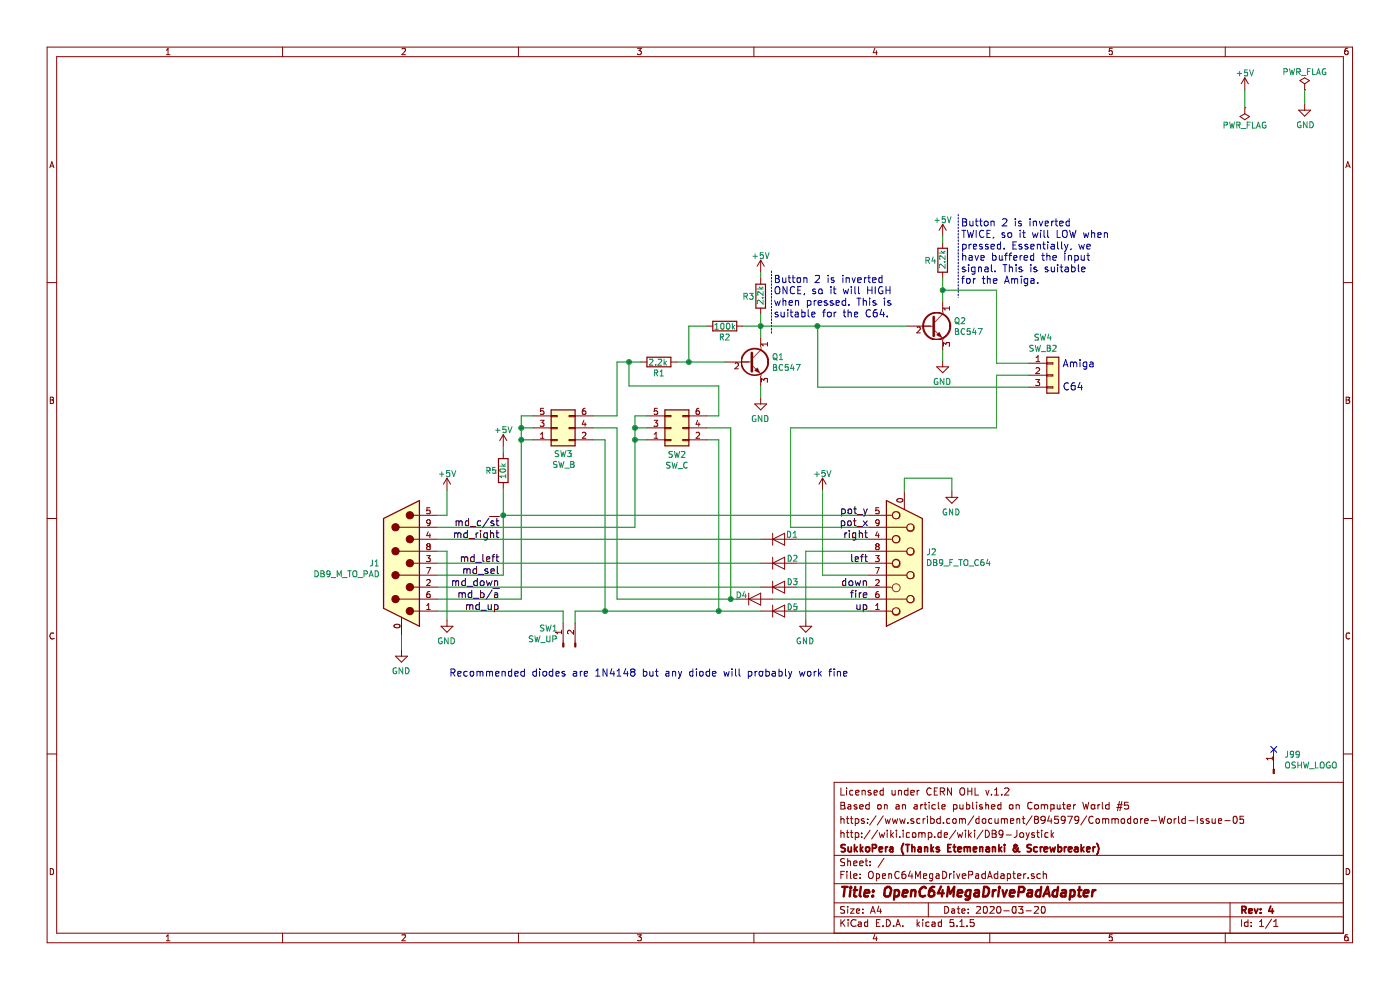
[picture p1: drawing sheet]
EESchema Schematic File Version 4
EELAYER 30 0
EELAYER END
$Descr A4 11693 8268
encoding utf-8
Sheet 1 1
Title "OpenC64MegaDrivePadAdapter"
Date "2020-03-20"
Rev "4"
Comp "SukkoPera (Thanks Etemenanki & Screwbreaker)"
Comment1 "http://wiki.icomp.de/wiki/DB9-Joystick"
Comment2 "https://www.scribd.com/document/8945979/Commodore-World-Issue-05"
Comment3 "Based on an article published on Computer World #5"
Comment4 "Licensed under CERN OHL v.1.2"
$EndDescr
$Comp
L power:+5V #PWR02
U 1 1
P 10400 750
F 0 "#PWR02" H 10400 600 50  0001 C CNN
F 1 "+5V" H 10400 890 50  0000 C CNN
F 2 "" H 10400 750 50  0001 C CNN
F 3 "" H 10400 750 50  0001 C CNN
	1    10400 750 
	1    0    0    -1  
$EndComp
$Comp
L power:PWR_FLAG #FLG03
U 1 1
P 10400 900
F 0 "#FLG03" H 10400 975 50  0001 C CNN
F 1 "PWR_FLAG" H 10400 1050 50  0000 C CNN
F 2 "" H 10400 900 50  0001 C CNN
F 3 "" H 10400 900 50  0001 C CNN
	1    10400 900 
	-1   0    0    1   
$EndComp
$Comp
L power:PWR_FLAG #FLG04
U 1 1
P 10900 750
F 0 "#FLG04" H 10900 825 50  0001 C CNN
F 1 "PWR_FLAG" H 10900 900 50  0000 C CNN
F 2 "" H 10900 750 50  0001 C CNN
F 3 "" H 10900 750 50  0001 C CNN
	1    10900 750 
	1    0    0    -1  
$EndComp
NoConn ~ 10640 6260
Wire Wire Line
	10400 750  10400 900 
Wire Wire Line
	10900 750  10900 870 
$Comp
L power:GND #PWR0102
U 1 1
P 10900 870
F 0 "#PWR0102" H 10900 620 50  0001 C CNN
F 1 "GND" H 10905 697 50  0000 C CNN
F 2 "" H 10900 870 50  0001 C CNN
F 3 "" H 10900 870 50  0001 C CNN
	1    10900 870 
	1    0    0    -1  
$EndComp
$Comp
L Connector:Conn_01x01_Male J99
U 1 1
P 10640 6460
F 0 "J99" V 10794 6372 50  0000 R CNN
F 1 "OSHW_LOGO" V 10703 6372 50  0000 R CNN
F 2 "Symbol:OSHW-Symbol_6.7x6mm_Copper" H 10640 6460 50  0001 C CNN
F 3 "~" H 10640 6460 50  0001 C CNN
	1    10640 6460
	0    -1   -1   0   
$EndComp
Wire Wire Line
	7255 4305 4205 4305
Wire Wire Line
	4205 4080 4205 4305
Connection ~ 4205 4305
Text Label 7255 4705 2    60   ~ 0
left
Text Label 7255 4505 2    60   ~ 0
right
Text Label 7255 5105 2    60   ~ 0
up
Text Label 7255 4905 2    60   ~ 0
down
Text Label 7255 4405 2    60   ~ 0
pot_x
Text Label 7255 5005 2    60   ~ 0
fire
Text Notes 7090 5660 2    60   ~ 0
Recommended diodes are 1N4148 but any diode will probably work fine
$Comp
L power:+5V #PWR01
U 1 1
P 6355 2275
F 0 "#PWR01" H 6355 2125 50  0001 C CNN
F 1 "+5V" H 6355 2415 50  0000 C CNN
F 2 "" H 6355 2275 50  0001 C CNN
F 3 "" H 6355 2275 50  0001 C CNN
	1    6355 2275
	-1   0    0    -1  
$EndComp
Wire Wire Line
	6355 5105 6005 5105
Wire Wire Line
	4705 5105 3655 5105
Wire Wire Line
	6155 5005 6105 5005
Wire Wire Line
	6355 4905 3655 4905
Wire Wire Line
	6355 4705 3655 4705
Wire Wire Line
	6355 4505 3655 4505
Wire Wire Line
	5305 4405 3655 4405
Wire Wire Line
	5305 3475 5305 3575
Wire Wire Line
	5305 3675 5405 3675
Wire Wire Line
	5405 3575 5305 3575
Connection ~ 5305 3675
Wire Wire Line
	5405 3475 5305 3475
Connection ~ 5305 3575
Wire Wire Line
	5905 3675 6005 3675
Wire Wire Line
	6005 3675 6005 5105
Connection ~ 6005 5105
Wire Wire Line
	5905 3575 6105 3575
Wire Wire Line
	6105 3575 6105 5005
Connection ~ 6105 5005
Wire Wire Line
	6005 3225 6005 3475
Wire Wire Line
	6005 3475 5905 3475
Wire Wire Line
	6355 2625 6355 2725
Wire Wire Line
	4955 3575 5155 3575
Wire Wire Line
	5155 3575 5155 5005
Wire Wire Line
	4955 3675 5055 3675
Wire Wire Line
	5055 3675 5055 5105
Connection ~ 5055 5105
Wire Wire Line
	4355 3475 4355 3575
Wire Wire Line
	4355 5005 3655 5005
Wire Wire Line
	4455 3675 4355 3675
Wire Wire Line
	4355 3575 4455 3575
Connection ~ 4355 3675
Wire Wire Line
	4355 3475 4455 3475
Connection ~ 4355 3575
Wire Wire Line
	6355 2275 6355 2325
Wire Wire Line
	6055 3025 5755 3025
Wire Wire Line
	5355 3025 5255 3025
Wire Wire Line
	5155 3025 5155 3475
Wire Wire Line
	5155 3475 4955 3475
Connection ~ 6355 2725
Wire Wire Line
	6830 2725 6355 2725
Wire Wire Line
	5255 3225 6005 3225
Connection ~ 5255 3025
Wire Wire Line
	4805 5105 4805 5205
Wire Wire Line
	4705 5105 4705 5205
Wire Wire Line
	5905 2725 5755 2725
Wire Wire Line
	5755 2725 5755 3025
Connection ~ 5755 3025
Text Label 7255 4305 2    60   ~ 0
pot_y
Wire Wire Line
	5305 3675 5305 4405
Wire Wire Line
	5305 3575 5305 3675
Wire Wire Line
	6005 5105 5055 5105
Wire Wire Line
	6105 5005 5155 5005
Wire Wire Line
	5055 5105 4805 5105
Wire Wire Line
	4355 3675 4355 5005
Wire Wire Line
	4355 3575 4355 3675
Wire Wire Line
	6355 2725 6355 2825
Wire Wire Line
	6355 2725 6205 2725
Wire Wire Line
	5255 3025 5155 3025
Wire Wire Line
	5255 3025 5255 3225
Wire Wire Line
	5755 3025 5655 3025
$Comp
L power:+5V #PWR03
U 1 1
P 4205 3730
F 0 "#PWR03" H 4205 3580 50  0001 C CNN
F 1 "+5V" H 4205 3870 50  0000 C CNN
F 2 "" H 4205 3730 50  0001 C CNN
F 3 "" H 4205 3730 50  0001 C CNN
	1    4205 3730
	-1   0    0    -1  
$EndComp
Wire Wire Line
	4205 3730 4205 3780
Wire Wire Line
	4205 4805 4205 4305
Wire Wire Line
	4205 4805 3655 4805
$Comp
L power:+5V #PWR0101
U 1 1
P 6870 4095
F 0 "#PWR0101" H 6870 3945 50  0001 C CNN
F 1 "+5V" H 6870 4235 50  0000 C CNN
F 2 "" H 6870 4095 50  0001 C CNN
F 3 "" H 6870 4095 50  0001 C CNN
	1    6870 4095
	-1   0    0    -1  
$EndComp
Wire Wire Line
	6870 4095 6870 4805
$Comp
L power:GND #PWR0103
U 1 1
P 6730 5180
F 0 "#PWR0103" H 6730 4930 50  0001 C CNN
F 1 "GND" H 6735 5007 50  0000 C CNN
F 2 "" H 6730 5180 50  0001 C CNN
F 3 "" H 6730 5180 50  0001 C CNN
	1    6730 5180
	-1   0    0    -1  
$EndComp
Wire Wire Line
	6730 5180 6730 4605
$Comp
L power:+5V #PWR0104
U 1 1
P 7875 1975
F 0 "#PWR0104" H 7875 1825 50  0001 C CNN
F 1 "+5V" H 7875 2115 50  0000 C CNN
F 2 "" H 7875 1975 50  0001 C CNN
F 3 "" H 7875 1975 50  0001 C CNN
	1    7875 1975
	-1   0    0    -1  
$EndComp
Wire Wire Line
	7875 2325 7875 2425
Wire Wire Line
	7875 1975 7875 2025
Connection ~ 7875 2425
Wire Wire Line
	7875 2425 7875 2525
Connection ~ 6830 2725
Wire Wire Line
	7575 2725 6830 2725
Wire Wire Line
	8325 3035 8325 2425
Wire Wire Line
	8595 3035 8325 3035
Wire Wire Line
	8325 2425 7875 2425
Wire Wire Line
	8325 3135 8325 3575
Wire Wire Line
	8325 3575 6605 3575
Wire Wire Line
	8595 3135 8325 3135
Wire Wire Line
	6605 3575 6605 4405
Wire Wire Line
	6830 2725 6830 3235
Wire Wire Line
	8595 3235 6830 3235
Text Notes 8875 3270 0    60   ~ 0
Amiga\n\nC64
Wire Wire Line
	3735 4605 3655 4605
$Comp
L power:GND #PWR0107
U 1 1
P 3735 5180
F 0 "#PWR0107" H 3735 4930 50  0001 C CNN
F 1 "GND" H 3740 5007 50  0000 C CNN
F 2 "" H 3735 5180 50  0001 C CNN
F 3 "" H 3735 5180 50  0001 C CNN
	1    3735 5180
	-1   0    0    -1  
$EndComp
Wire Wire Line
	3735 4605 3735 5180
Wire Wire Line
	3735 4095 3735 4305
$Comp
L power:+5V #PWR0106
U 1 1
P 3735 4095
F 0 "#PWR0106" H 3735 3945 50  0001 C CNN
F 1 "+5V" H 3735 4235 50  0000 C CNN
F 2 "" H 3735 4095 50  0001 C CNN
F 3 "" H 3735 4095 50  0001 C CNN
	1    3735 4095
	-1   0    0    -1  
$EndComp
Wire Wire Line
	3735 4305 3655 4305
Text Label 4175 4805 2    60   ~ 0
md_sel
Text Label 4175 4905 2    60   ~ 0
md_down
Text Label 4175 5005 2    60   ~ 0
md_b/~a
Text Label 4175 5105 2    60   ~ 0
md_up
Text Label 4175 4705 2    60   ~ 0
md_left
Text Label 4175 4505 2    60   ~ 0
md_right
Text Label 4175 4405 2    60   ~ 0
md_c/~st
$Comp
L power:GND #PWR0108
U 1 1
P 7875 3015
F 0 "#PWR0108" H 7875 2765 50  0001 C CNN
F 1 "GND" H 7880 2842 50  0000 C CNN
F 2 "" H 7875 3015 50  0001 C CNN
F 3 "" H 7875 3015 50  0001 C CNN
	1    7875 3015
	-1   0    0    -1  
$EndComp
Wire Wire Line
	7875 2925 7875 3015
$Comp
L power:GND #PWR0105
U 1 1
P 6355 3325
F 0 "#PWR0105" H 6355 3075 50  0001 C CNN
F 1 "GND" H 6360 3152 50  0000 C CNN
F 2 "" H 6355 3325 50  0001 C CNN
F 3 "" H 6355 3325 50  0001 C CNN
	1    6355 3325
	-1   0    0    -1  
$EndComp
Wire Wire Line
	6355 3225 6355 3325
Text Notes 6460 2660 0    60   ~ 0
Button 2 is inverted\nONCE, so it will HIGH\nwhen pressed. This is\nsuitable for the C64.
Wire Notes Line
	6445 2265 6445 2785
Text Notes 8025 2380 0    60   ~ 0
Button 2 is inverted\nTWICE, so it will LOW when\npressed. Essentially, we\nhave buffered the input\nsignal. This is suitable\nfor the Amiga.
Wire Notes Line
	8005 1790 8005 2485
$Comp
L Transistor_BJT:BC547 Q2
U 1 1
P 7775 2725
F 0 "Q2" H 7966 2771 50  0000 L CNN
F 1 "BC547" H 7966 2680 50  0000 L CNN
F 2 "Package_TO_SOT_THT:TO-92_HandSolder" H 7975 2650 50  0001 L CIN
F 3 "http://www.fairchildsemi.com/ds/BC/BC547.pdf" H 7775 2725 50  0001 L CNN
	1    7775 2725
	1    0    0    -1  
$EndComp
$Comp
L Transistor_BJT:BC547 Q1
U 1 1
P 6255 3025
F 0 "Q1" H 6446 3071 50  0000 L CNN
F 1 "BC547" H 6446 2980 50  0000 L CNN
F 2 "Package_TO_SOT_THT:TO-92_HandSolder" H 6455 2950 50  0001 L CIN
F 3 "http://www.fairchildsemi.com/ds/BC/BC547.pdf" H 6255 3025 50  0001 L CNN
	1    6255 3025
	1    0    0    -1  
$EndComp
$Comp
L Device:R R4
U 1 1
P 7875 2175
F 0 "R4" H 7925 2175 50  0000 L CNN
F 1 "2.2k" V 7875 2100 50  0000 L CNN
F 2 "Resistor_THT:R_Axial_DIN0204_L3.6mm_D1.6mm_P7.62mm_Horizontal" V 7805 2175 50  0001 C CNN
F 3 "~" H 7875 2175 50  0001 C CNN
	1    7875 2175
	-1   0    0    -1  
$EndComp
$Comp
L Device:R R3
U 1 1
P 6355 2475
F 0 "R3" H 6405 2475 50  0000 L CNN
F 1 "2.2k" V 6355 2400 50  0000 L CNN
F 2 "Resistor_THT:R_Axial_DIN0204_L3.6mm_D1.6mm_P7.62mm_Horizontal" V 6285 2475 50  0001 C CNN
F 3 "~" H 6355 2475 50  0001 C CNN
	1    6355 2475
	-1   0    0    -1  
$EndComp
$Comp
L Device:R R1
U 1 1
P 5505 3025
F 0 "R1" V 5595 2975 50  0000 L CNN
F 1 "2.2k" V 5505 2950 50  0000 L CNN
F 2 "Resistor_THT:R_Axial_DIN0204_L3.6mm_D1.6mm_P7.62mm_Horizontal" V 5435 3025 50  0001 C CNN
F 3 "~" H 5505 3025 50  0001 C CNN
	1    5505 3025
	0    -1   1    0   
$EndComp
$Comp
L Device:R R2
U 1 1
P 6055 2725
F 0 "R2" V 6145 2675 50  0000 L CNN
F 1 "100k" V 6055 2630 50  0000 L CNN
F 2 "Resistor_THT:R_Axial_DIN0204_L3.6mm_D1.6mm_P7.62mm_Horizontal" V 5985 2725 50  0001 C CNN
F 3 "~" H 6055 2725 50  0001 C CNN
	1    6055 2725
	0    -1   1    0   
$EndComp
$Comp
L Device:R R5
U 1 1
P 4205 3930
F 0 "R5" H 4255 3930 50  0000 L CNN
F 1 "10k" V 4205 3855 50  0000 L CNN
F 2 "Resistor_THT:R_Axial_DIN0204_L3.6mm_D1.6mm_P7.62mm_Horizontal" V 4135 3930 50  0001 C CNN
F 3 "~" H 4205 3930 50  0001 C CNN
	1    4205 3930
	-1   0    0    -1  
$EndComp
$Comp
L Device:D D1
U 1 1
P 6505 4505
F 0 "D1" H 6615 4470 50  0000 C CNN
F 1 "1n4148" H 6505 4380 50  0001 C CNN
F 2 "Diode_THT:D_DO-35_SOD27_P7.62mm_Horizontal" H 6505 4505 50  0001 C CNN
F 3 "~" H 6505 4505 50  0001 C CNN
	1    6505 4505
	1    0    0    1   
$EndComp
$Comp
L Device:D D2
U 1 1
P 6505 4705
F 0 "D2" H 6620 4670 50  0000 C CNN
F 1 "1n4148" H 6505 4580 50  0001 C CNN
F 2 "Diode_THT:D_DO-35_SOD27_P7.62mm_Horizontal" H 6505 4705 50  0001 C CNN
F 3 "~" H 6505 4705 50  0001 C CNN
	1    6505 4705
	1    0    0    1   
$EndComp
$Comp
L Device:D D3
U 1 1
P 6505 4905
F 0 "D3" H 6620 4865 50  0000 C CNN
F 1 "1n4148" H 6505 4780 50  0001 C CNN
F 2 "Diode_THT:D_DO-35_SOD27_P7.62mm_Horizontal" H 6505 4905 50  0001 C CNN
F 3 "~" H 6505 4905 50  0001 C CNN
	1    6505 4905
	1    0    0    1   
$EndComp
$Comp
L Device:D D4
U 1 1
P 6305 5005
F 0 "D4" H 6195 4975 50  0000 C CNN
F 1 "1n4148" H 6305 4880 50  0001 C CNN
F 2 "Diode_THT:D_DO-35_SOD27_P7.62mm_Horizontal" H 6305 5005 50  0001 C CNN
F 3 "~" H 6305 5005 50  0001 C CNN
	1    6305 5005
	1    0    0    1   
$EndComp
$Comp
L Device:D D5
U 1 1
P 6505 5105
F 0 "D5" H 6620 5075 50  0000 C CNN
F 1 "1n4148" H 6505 4980 50  0001 C CNN
F 2 "Diode_THT:D_DO-35_SOD27_P7.62mm_Horizontal" H 6505 5105 50  0001 C CNN
F 3 "~" H 6505 5105 50  0001 C CNN
	1    6505 5105
	1    0    0    1   
$EndComp
$Comp
L Connector:DB9_Male_MountingHoles J1
U 1 1
P 3355 4705
F 0 "J1" H 3535 4707 50  0000 L CNN
F 1 "DB9_M_TO_PAD" H 3535 4616 50  0000 L CNN
F 2 "OpenC64MegaDrivePadAdapter:DB_9M" H 3355 4705 50  0001 C CNN
F 3 " ~" H 3355 4705 50  0001 C CNN
	1    3355 4705
	-1   0    0    -1  
$EndComp
Wire Wire Line
	7255 4405 6605 4405
Wire Wire Line
	7255 4605 6730 4605
Wire Wire Line
	7255 4805 6870 4805
Wire Wire Line
	7255 5005 6455 5005
Wire Wire Line
	7255 4505 6655 4505
Wire Wire Line
	7255 4705 6655 4705
Wire Wire Line
	7255 4905 6655 4905
Wire Wire Line
	7255 5105 6655 5105
$Comp
L Connector:DB9_Female_MountingHoles J2
U 1 1
P 7555 4705
F 0 "J2" H 7735 4614 50  0000 L CNN
F 1 "DB9_F_TO_C64" H 7735 4705 50  0000 L CNN
F 2 "OpenC64MegaDrivePadAdapter:DB_9F" H 7555 4705 50  0001 C CNN
F 3 " ~" H 7555 4705 50  0001 C CNN
	1    7555 4705
	1    0    0    1   
$EndComp
Wire Wire Line
	7555 4105 7555 3995
Wire Wire Line
	7555 3995 7950 3995
Wire Wire Line
	7950 3995 7950 4105
$Comp
L power:GND #PWR0109
U 1 1
P 7950 4105
F 0 "#PWR0109" H 7950 3855 50  0001 C CNN
F 1 "GND" H 7955 3932 50  0000 C CNN
F 2 "" H 7950 4105 50  0001 C CNN
F 3 "" H 7950 4105 50  0001 C CNN
	1    7950 4105
	-1   0    0    -1  
$EndComp
$Comp
L power:GND #PWR0110
U 1 1
P 3355 5430
F 0 "#PWR0110" H 3355 5180 50  0001 C CNN
F 1 "GND" H 3360 5257 50  0000 C CNN
F 2 "" H 3355 5430 50  0001 C CNN
F 3 "" H 3355 5430 50  0001 C CNN
	1    3355 5430
	-1   0    0    -1  
$EndComp
Wire Wire Line
	3355 5430 3355 5305
$Comp
L Connector:Conn_01x02_Male SW1
U 1 1
P 4705 5405
F 0 "SW1" V 4859 5449 50  0000 L CNN
F 1 "SW_UP" V 4768 5449 50  0000 L CNN
F 2 "OpenC64MegaDrivePadAdapter:PinHeader_1x02_P2.54mm_Vertical" H 4705 5405 50  0001 C CNN
F 3 "~" H 4705 5405 50  0001 C CNN
	1    4705 5405
	0    -1   -1   0   
$EndComp
$Comp
L Connector_Generic:Conn_02x03_Odd_Even SW2
U 1 1
P 5605 3575
F 0 "SW2" H 5655 3800 50  0000 C CNN
F 1 "SW_C" H 5655 3891 50  0000 C CNN
F 2 "OpenC64MegaDrivePadAdapter:PinHeader_2x03_P2.54mm_Vertical" H 5605 3575 50  0001 C CNN
F 3 "~" H 5605 3575 50  0001 C CNN
	1    5605 3575
	1    0    0    1   
$EndComp
$Comp
L Connector_Generic:Conn_02x03_Odd_Even SW3
U 1 1
P 4655 3575
F 0 "SW3" H 4705 3795 50  0000 C CNN
F 1 "SW_B" H 4710 3885 50  0000 C CNN
F 2 "OpenC64MegaDrivePadAdapter:PinHeader_2x03_P2.54mm_Vertical" H 4655 3575 50  0001 C CNN
F 3 "~" H 4655 3575 50  0001 C CNN
	1    4655 3575
	1    0    0    1   
$EndComp
$Comp
L Connector_Generic:Conn_01x03 SW4
U 1 1
P 8795 3135
F 0 "SW4" H 8713 3452 50  0000 C CNN
F 1 "SW_B2" H 8713 3361 50  0000 C CNN
F 2 "OpenC64MegaDrivePadAdapter:PinHeader_1x03_P2.54mm_Vertical" H 8795 3135 50  0001 C CNN
F 3 "~" H 8795 3135 50  0001 C CNN
	1    8795 3135
	1    0    0    -1  
$EndComp
$EndSCHEMATC
